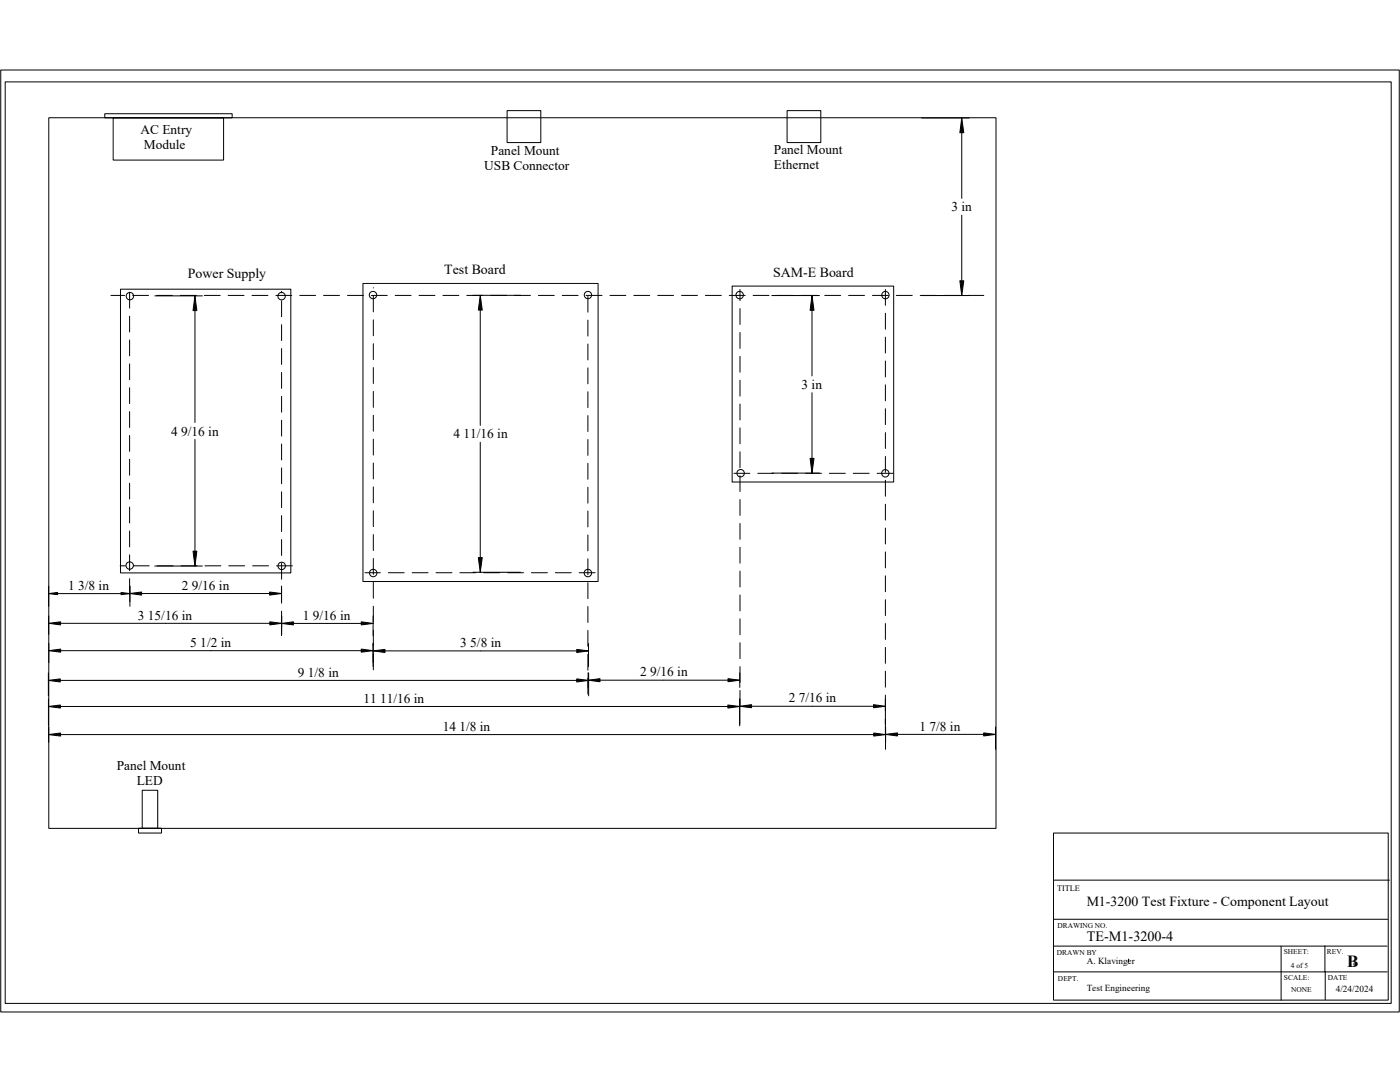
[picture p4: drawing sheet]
<svg xmlns="http://www.w3.org/2000/svg" width="279mm" height="216mm" viewBox="0 0 279 216" stroke-linecap="round" stroke-linejoin="round" font-family="sans-serif">
<g fill="none" stroke="#000" stroke-width=".2">
<path d="M.1 14h279.2v187.9h-279.2zM1 16.3h276.6v183.9h-276.6zM9.7 23.5h189.1v141.8h-189.1zM20.9 22.7h25.4v.8h-25.4zM22.6 23.5h22v8.4h-22zM101.2 22.1h6.7v6.3h-6.7zM157.1 22.1h6.7v6.3h-6.7zM183.9 23.5h9.5M191.9 23.5l.4 3h-.7zM191.9 26.5v13.1M22.1 58.9h2.8M24 57.7h34v56.6h-34z"/>
<path d="M25.9 58.3v3.2M26.5 58.9h3.2M30.9 59h9.5M31.2 58.9h3.2M36 58.9h3.2M38.9 59l.4 3h-.8zM40.8 58.9h3.1M45.5 58.9h3.2M50.3 58.9h3.2M55.1 58.9h3.1M56.2 58.1v.3M59.8 58.9h3.2"/>
<path d="M64.6 58.9h3.2M69.3 58.9h3.2M72.4 56.6h47v59.4h-47zM74.1 58.9h3.2M74.5 57.4v.1M74.5 59.1v3.1M78.9 58.9h3.1M83.6 58.9h3.2M88.4 58.9h3.2M93.2 58.9h3.1M94.4 58.9h9.5M95.8 58.9l.4 3h-.7z"/>
<path d="M97.9 58.9h3.2M102.7 58.9h3.2M107.4 58.9h3.2M112.2 58.9h3.2M117 58.9h3.1M117.3 59.1v3.2M121.7 58.9h3.2M126.5 58.9h3.2M131.3 58.9h3.1M136 58.9h3.2M140.8 58.9h3.2M145.5 58.9h3.2"/>
<path d="M146.1 57.1h32.3v39.1h-32.3zM147.7 57.8v2.2M150.3 58.9h3.2M154 59h9.5M162.1 59l.4 2.9h-.8zM164.6 58.9h3.2M169.4 58.9h3.1M174.1 58.9h3.2M176.7 57.7v3.2M178.9 58.9h3.2M183.6 58.9h12.7M191.6 56h.7l-.4 3z"/>
<path d="M191.9 42.9v13.1M25.9 63.1v3.2M25.9 67.8v3.2M25.9 72.6v3.2M25.9 77.4v3.1M38.9 62v22.3M56.2 60v3.2M56.2 64.8v3.2M56.2 69.6v3.1M56.2 74.3v3.2M56.2 79.1v3.2M74.5 63.8v3.2"/>
<path d="M74.5 68.6v3.2M74.5 73.3v3.2M74.5 78.1v3.2M95.8 61.9v23M117.3 63.9v3.2M117.3 68.6v3.2M117.3 73.4v3.2M117.3 78.2v3.1M147.7 61.6v3.1M147.7 66.3v3.2M147.7 71.1v3.2M147.7 75.9v3.1"/>
<path d="M162.1 61.9v13.1M162.1 78.4v13.1M176.7 62.5v3.2M176.7 67.3v3.1M176.7 72v3.2M176.7 76.8v3.2M25.9 82.1v3.2M25.9 86.9v3.2M25.9 91.7v3.1M25.9 96.4v3.2M38.9 87.7v22.3M56.2 83.8v3.2"/>
<path d="M56.2 88.6v3.2M56.2 93.4v3.1M56.2 98.1v3.2M74.5 82.9v3.1M74.5 87.6v3.2M74.5 92.4v3.2M74.5 97.2v3.1M95.8 88.2v23.1M117.3 82.9v3.2M117.3 87.7v3.2M117.3 92.5v3.1M117.3 97.2v3.2"/>
<path d="M146.5 94.4h3.1M147.7 80.6v3.2M147.7 85.4v3.2M147.7 90.1v3.2M147.7 94.9v3.2M147.7 99.7v3.1M151.2 94.4h3.2M154 94.4h9.5M156 94.4h3.2M160.8 94.4h3.1M161.7 91.5h.8l-.4 2.9zM165.5 94.4h3.2"/>
<path d="M170.3 94.4h3.2M175 94.4h3.2M176.7 81.6v3.1M176.7 86.3v3.2M176.7 91.1v3.2M176.7 95.8v3.2M9.7 117v4M9.7 118.4l1.8-.2v.5zM11.5 118.4h12.7M24 112.9h1M24.2 118.2l1.7 .2-1.7 .3zM25.9 101.2v3.2"/>
<path d="M25.9 105.9v3.2M25.9 110.7v3.2M25.9 115.5v3.1M25.9 116.9v3.1M25.9 118.4l2.4-.3v.6zM25.9 117v4M26.6 112.9h3.2M28.3 118.4h25.5M30.9 112.9h9.5M31.4 112.9h3.1M36.1 112.9h3.2M38.5 110h.8l-.4 2.9z"/>
<path d="M40.9 112.9h3.2M45.7 112.9h3.1M50.4 112.9h3.2M53.8 118.1l2.4 .3-2.4 .3zM55.2 112.9h3.2M56.2 116.9v3.5M56.2 102.9v3.2M56.2 107.7v3.1M56.2 112.4v3.2M72.8 114.3h3.1M74.5 101.9v3.2M74.5 106.7v3.2"/>
<path d="M74.5 111.4v3.2M74.5 116.2v3.2M77.5 114.3h3.2M82.3 114.3h3.1M87 114.3h3.2M91.8 114.3h3.2M94.4 114.2h9.5M95.5 111.3h.7l-.4 2.9zM96.5 114.3h3.2M101.3 114.3h3.2M106.1 114.3h3.1M110.8 114.3h3.2"/>
<path d="M115.6 114.3h3.2M117.3 102v3.2M117.3 106.7v3.2M117.3 111.5v3.2M117.3 116.3v3.1M147.7 104.4v3.2M147.7 109.2v3.2M147.7 114v3.1M147.7 118.7v3.2M176.7 100.6v3.2M176.7 105.4v3.1M176.7 110.1v3.2"/>
<path d="M176.7 114.9v3.2M176.7 119.7v3.1M9.7 135.8l2.3-.3v.6zM9.7 134.3v4.6M9.7 139.5v5.3M9.7 124.4l2.4-.3v.6zM9.7 122.9v3.7M9.7 129.8l2.4-.3v.6zM9.7 128.4v3.8M12 135.8h103.1M12.1 124.4h41.7M12.1 129.8h60"/>
<path d="M53.8 124.1l2.4 .3-2.4 .3zM56.2 124.4l2.3-.3v.6zM56.2 121.9v4.9M56.2 122.9v3.7M58.5 124.4h13.6M72.1 124.1l2.4 .3-2.4 .3zM72.1 129.5l2.4 .3-2.4 .3zM74.5 122.9v3.9M74.5 129.9l2.3-.3v.6zM74.5 128.4v4.6M74.5 121v3.1M74.5 125.7v3.2"/>
<path d="M74.5 130.5v3.2M76.8 129.9h38.3M115.1 135.5l2.4 .3-2.4 .3zM115.1 129.6l2.4 .3-2.4 .3zM117.3 121v3.2M117.3 125.8v3.2M117.3 130.6v3.1M117.4 135.7l2.3-.3v.6zM117.4 134.2l-.1 4.3M117.5 128.4v4.6M117.5 134.3v4.6M119.7 135.7h25.6"/>
<path d="M145.3 135.4l2.3 .3-2.3 .3zM147.6 139.4v5.4M147.6 134.2v3M147.7 123.5v3.2M147.7 128.2v3.2M147.7 133v3.2M147.7 137.8v3.1M176.7 124.4v3.2M176.7 129.2v3.2M176.7 133.9v3.2M176.7 138.7v10.8M9.7 141l2.3-.3v.6z"/>
<path d="M9.7 146.6l2.4-.3v.6zM9.7 145.1v3M12 141h133.3M12.1 146.6h162.3M28.4 157.7h3.1v7.6h-3.1zM145.3 140.7l2.3 .3-2.3 .3zM147.6 140.9l2.4-.3v.6zM150 140.9h24.3M174.3 140.6l2.4 .3-2.4 .3zM174.4 146.3l2.3 .3-2.3 .3zM176.7 146.5l2.4-.3v.7zM179.1 146.5h17.2"/>
<path d="M196.3 146.2l2.4 .3-2.4 .4zM198.7 145.1v4.4M27.6 165.3h4.6v.9h-4.6zM210.2 175.6h67.1M210.2 166.2h66.9v33.4h-66.9zM210.2 188.8h66.6M210.3 193.9h66.6M210.4 183.4h66.5M225.2 191.4v.5M255.7 188.8v10.8M264.4 188.7v5.3M264.5 193.9v5.6"/>
<path d="M270.2 192.2v.4"/>
<circle cx="25.9" cy="59.1" r=".74"/>
<circle cx="56.2" cy="59.1" r=".74"/>
<circle cx="74.4" cy="58.9" r=".74"/>
<circle cx="117.3" cy="58.9" r=".73"/>
<circle cx="147.6" cy="58.9" r=".74"/>
<circle cx="176.7" cy="58.9" r=".74"/>
<circle cx="147.8" cy="94.4" r=".74"/>
<circle cx="176.7" cy="94.4" r=".74"/>
<circle cx="25.9" cy="112.9" r=".74"/>
<circle cx="56.2" cy="112.9" r=".74"/>
<circle cx="74.5" cy="114.3" r=".74"/>
<circle cx="117.3" cy="114.3" r=".74"/>
</g>
<g fill="#000">
<path d="M191.9 23.5l.4 3h-.7l.3-3v3z" fill-rule="evenodd"/>
<path d="M191.6 56h.7l-.4 3v-3v3z" fill-rule="evenodd"/>
<path d="M38.9 59l.4 3h-.8l.4-3v3z" fill-rule="evenodd"/>
<path d="M95.8 58.9l.4 3h-.7l.3-3v3z" fill-rule="evenodd"/>
<path d="M162.1 59l.4 2.9h-.8l.4-2.9v2.9z" fill-rule="evenodd"/>
<path d="M161.7 91.5h.8l-.4 2.9v-2.9v2.9z" fill-rule="evenodd"/>
<path d="M9.7 118.4l1.8-.2v.5l-1.8-.3h1.8z" fill-rule="evenodd"/>
<path d="M24.2 118.2l1.7 .2h-1.7h1.7l-1.7 .3z" fill-rule="evenodd"/>
<path d="M25.9 118.4l2.4-.3v.6l-2.4-.3h2.4z" fill-rule="evenodd"/>
<path d="M38.5 110h.8l-.4 2.9v-2.9v2.9z" fill-rule="evenodd"/>
<path d="M53.8 118.1l2.4 .3h-2.4h2.4l-2.4 .3z" fill-rule="evenodd"/>
<path d="M95.5 111.3h.7l-.4 2.9v-2.9v2.9z" fill-rule="evenodd"/>
<path d="M9.7 135.8l2.3-.3v.6l-2.3-.3h2.3z" fill-rule="evenodd"/>
<path d="M9.7 124.4l2.4-.3v.6l-2.4-.3h2.4z" fill-rule="evenodd"/>
<path d="M9.7 129.8l2.4-.3v.6l-2.4-.3h2.4z" fill-rule="evenodd"/>
<path d="M53.8 124.1l2.4 .3h-2.4h2.4l-2.4 .3z" fill-rule="evenodd"/>
<path d="M56.2 124.4l2.3-.3v.6l-2.3-.3h2.3z" fill-rule="evenodd"/>
<path d="M72.1 124.1l2.4 .3h-2.4h2.4l-2.4 .3z" fill-rule="evenodd"/>
<path d="M72.1 129.5l2.4 .3h-2.4h2.4l-2.4 .3z" fill-rule="evenodd"/>
<path d="M74.5 129.9l2.3-.3v.6l-2.3-.3h2.3z" fill-rule="evenodd"/>
<path d="M115.1 129.6l2.4 .3h-2.4h2.4l-2.4 .3z" fill-rule="evenodd"/>
<path d="M115.1 135.5l2.4 .3h-2.4h2.4l-2.4 .3z" fill-rule="evenodd"/>
<path d="M117.4 135.7l2.3-.3v.6l-2.3-.3h2.3z" fill-rule="evenodd"/>
<path d="M145.3 135.4l2.3 .3h-2.3h2.3l-2.3 .3z" fill-rule="evenodd"/>
<path d="M9.7 141l2.3-.3v.6l-2.3-.3h2.3z" fill-rule="evenodd"/>
<path d="M9.7 146.6l2.4-.3v.6l-2.4-.3h2.4z" fill-rule="evenodd"/>
<path d="M145.3 140.7l2.3 .3h-2.3h2.3l-2.3 .3z" fill-rule="evenodd"/>
<path d="M147.6 140.9l2.4-.3v.6l-2.4-.3h2.4z" fill-rule="evenodd"/>
<path d="M174.3 140.6l2.4 .3h-2.4h2.4l-2.4 .3z" fill-rule="evenodd"/>
<path d="M174.4 146.3l2.3 .3h-2.3h2.3l-2.3 .3z" fill-rule="evenodd"/>
<path d="M176.7 146.5l2.4-.3v.7l-2.4-.4h2.4z" fill-rule="evenodd"/>
<path d="M196.3 146.2l2.4 .3h-2.4h2.4l-2.4 .4z" fill-rule="evenodd"/>
</g>
<text font-size="3.4" x="268.9" y="193">B</text>
<g font-size="2.8">
<text x="37.5" y="55.5">Power Supply</text>
<text x="88.7" y="54.6">Test Board</text>
<text x="154.3" y="55.3">SAM-E Board</text>
<text x="216.9" y="180.8">M1-3200 Test Fixture - Component Layout</text>
<text x="216.9" y="187.8">TE-M1-3200-4</text>
</g>
<g font-size="2.7">
<text x="28" y="26.8">AC Entry</text>
<text x="28.7" y="29.8">Module</text>
<text x="96.6" y="34">USB Connector</text>
<text x="98" y="31">Panel Mount</text>
<text x="154.5" y="30.8">Panel Mount</text>
<text x="154.5" y="33.7">Ethernet</text>
<text x="189.9" y="42.2">3 in</text>
<text x="160" y="77.6">3 in</text>
<text x="34.1" y="86.9">4 9/16 in</text>
<text x="90.5" y="87.5">4 11/16 in</text>
<text x="13.6" y="117.7">1 3/8 in</text>
<text x="36.3" y="117.7">2 9/16 in</text>
<text x="27.5" y="123.6">3 15/16 in</text>
<text x="60.4" y="123.6">1 9/16 in</text>
<text x="38" y="129.1">5 1/2 in</text>
<text x="91.8" y="129.1">3 5/8 in</text>
<text x="59.4" y="135">9 1/8 in</text>
<text x="127.7" y="135">2 9/16 in</text>
<text x="72.5" y="140.2">11 11/16 in</text>
<text x="157.4" y="140.2">2 7/16 in</text>
<text x="88.3" y="145.8">14 1/8 in</text>
<text x="183.5" y="145.8">1 7/8 in</text>
<text x="23.3" y="153.7">Panel Mount</text>
<text x="27.3" y="156.7">LED</text>
</g>
<g font-size="1.8">
<text x="216.9" y="192.4">A. Klavinger</text>
<text x="216.9" y="197.7">Test Engineering</text>
<text x="266.6" y="198">4/24/2024</text>
</g>
<text font-size="1.7" x="211" y="177.8">TITLE</text>
<g font-size="1.5">
<text x="211" y="185.1">DRAWING NO.</text>
<text x="210.9" y="190.5">DRAWN BY</text>
<text x="256.2" y="190.4">SHEET:</text>
<text x="264.8" y="190.3">REV.</text>
<text x="211.1" y="195.8">DEPT.</text>
<text x="256.2" y="195.5">SCALE:</text>
<text x="257.6" y="193.1">4 of 5</text>
<text x="257.7" y="198">NONE</text>
<text x="265" y="195.5">DATE</text>
</g>
</svg>
